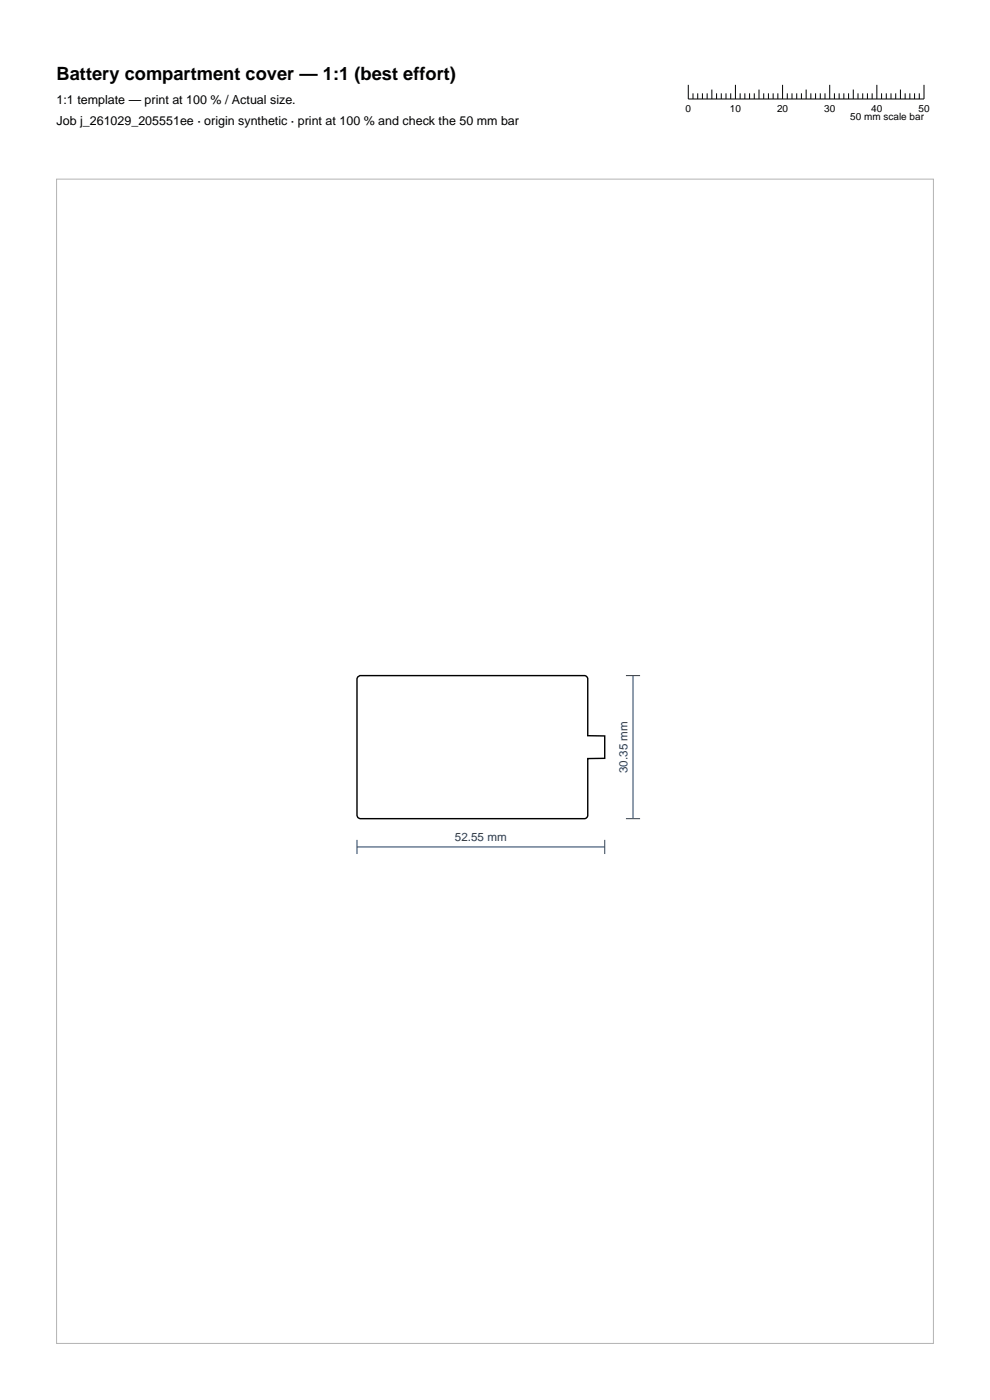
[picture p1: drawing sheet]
<svg xmlns="http://www.w3.org/2000/svg" width="210mm" height="297mm" viewBox="0 0 210 297" stroke-linecap="round" stroke-linejoin="round" font-family="sans-serif">
<g fill="none" stroke="#000" stroke-width=".21">
<path d="M146 18v3h50v-3M147 19.8v1.2M148 19.8v1.2M149 19.8v1.2M150 19.8v1.2M151 19v2M152 19.8v1.2M153 19.8v1.2M154 19.8v1.2M155 19.8v1.2M156 18v3M157 19.8v1.2"/>
<path d="M158 19.8v1.2M159 19.8v1.2M160 19.8v1.2M161 19v2M162 19.8v1.2M163 19.8v1.2M164 19.8v1.2M165 19.8v1.2M166 18v3M167 19.8v1.2M168 19.8v1.2M169 19.8v1.2"/>
<path d="M170 19.8v1.2M171 19v2M172 19.8v1.2M173 19.8v1.2M174 19.8v1.2M175 19.8v1.2M176 18v3M177 19.8v1.2M178 19.8v1.2M179 19.8v1.2M180 19.8v1.2M181 19v2"/>
<path d="M182 19.8v1.2M183 19.8v1.2M184 19.8v1.2M185 19.8v1.2M186 18v3M187 19.8v1.2M188 19.8v1.2M189 19.8v1.2M190 19.8v1.2M191 19v2M192 19.8v1.2M193 19.8v1.2"/>
<path d="M194 19.8v1.2M195 19.8v1.2"/>
</g>
<path d="M75.9 143.6l.4-.3 48 .1 .4 .5v12.2h3.6v4.8h-3.6l-.1 12.4-.5 .4h-47.7l-.4-.2-.3-.5v-29z" fill="none" stroke="#000" stroke-width=".3"/>
<path d="M132.8 143.3h3M134.3 143.3v30.4M75.7 179.7h52.6M75.7 178.2v3M128.3 178.2v3M132.8 173.7h3" fill="none" stroke="#1f3b5e" stroke-width=".21"/>
<path d="M12 38h186v247h-186z" fill="none" stroke="#b3b3b3" stroke-width=".21"/>
<text font-size="3.9" x="12" y="17">Battery compartment cover — 1:1 (best effort)</text>
<g font-size="2.6">
<text x="12" y="22">1:1 template — print at 100 % / Actual size.</text>
<text x="12" y="26.5">Job j_261029_205551ee · origin synthetic · print at 100 % and check the 50 mm bar</text>
</g>
<g font-size="2.5" fill="#1f3b5e">
<text x="133.1" y="164" transform="rotate(-90 133.1 164)">30.35 mm</text>
<text x="96.5" y="178.5">52.55 mm</text>
</g>
<g font-size="2.1">
<text x="145.4" y="23.8">0</text>
<text x="154.8" y="23.8">10</text>
<text x="164.8" y="23.8">20</text>
<text x="174.8" y="23.8">30</text>
<text x="184.8" y="23.8">40</text>
<text x="194.8" y="23.8">50</text>
<text x="180.4" y="25.5">50 mm scale bar</text>
</g>
</svg>
